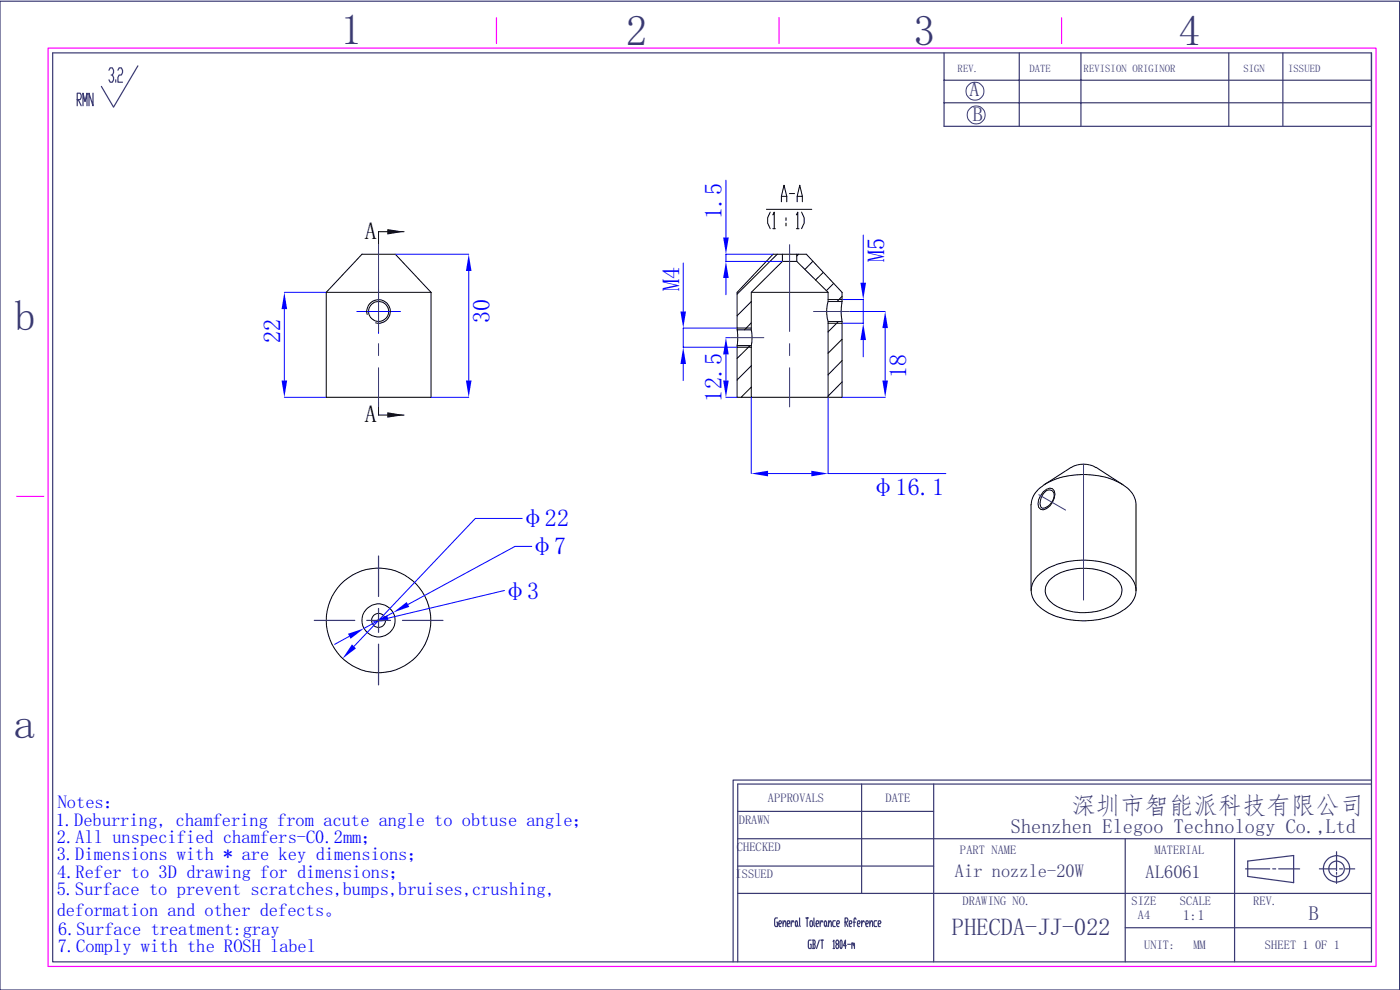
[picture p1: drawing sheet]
<svg xmlns="http://www.w3.org/2000/svg" width="297mm" height="210mm" viewBox="0 0 297 210" stroke-linecap="round" stroke-linejoin="round" font-family="sans-serif">
<g fill="none" stroke="#393972" stroke-width=".25">
<path d="M0 .3h296.9v209.7h-296.9zM11.2 11.2h279.8v192.8h-279.8zM19.7 19.8v2.6l-.8-2.6v2.6M23.1 14.9l.3-.5h.4l.3 .5v.5l-.3 .5h-.2M23.8 15.9l.3 .5v.5l-.3 .5h-.4l-.3-.5M24.6 16.9v.5M25 14.9l.3-.5h.4l.3 .5v.5l-.3 .5h-.4l-.3 .5v1h1M29.3 14l-5.2 8.7-2.6-4.4M200.3 11.2v15.6h90.7v-15.6M200.3 17h90.7M216.2 11.2v15.6M229.3 11.2v15.6"/>
<path d="M260.7 11.3v15.5M272.2 11.2v15.5M16.4 21.1h.6l.2-.4v-.5l-.2-.4h-.6v2.6M16.6 21.1l.6 1.3M17.6 22.4v-2.6l.4 1.7 .5-1.7v2.6M200.3 21.8h90.7M156.5 177.9h134.5M156.5 172.1h41.6M182.8 166.3v23.2M198.1 166.3v37.7M238.7 177.9v26.1M261.9 177.9v26.1"/>
<path d="M291 166.3h-134.5v37.7M291 165.5h-135.5v38.5M156.5 189.5h134.5M156.5 183.7h41.6M164.9 194.7h-.4l-.2 .3v1.3l.2 .3h.4v-1h-.1M165.2 196h.5l.1-.4-.1-.3h-.3l-.2 .3v.7l.2 .3h.3M166.1 196l.4-.7 .2 .3v1M166.1 195.3v1.3M167 196h.4l.2-.4-.2-.3h-.3l-.1 .3 .1 1h.3M167.9 195.3v1.3M168.4 195.6l-.1-.3h-.2l-.2 .7M168.9 195.3h.1l.2 .3-.2 1h-.1l-.2-.3z"/>
<path d="M169.2 196.3l.1 .3M169.6 194.7l.2 1.9M170.9 194.7h.6M171.2 194.7v1.9M172 195.3h.3l.1 .3-.1 1h-.3l-.2-.3zM172.1 199.4h-.5l-.1 .3 .1 1.5h.5v-.9h-.2M172.4 199.4h.4l.1 .3-.1 .6M172.5 199.4v1.8M172.7 194.7v1.6l.1 .3M173.1 196h.5l.1-.4-.1-.3h-.3l-.2 .3 .2 1h.3M173.8 199.4l-.6 1.8M174 195.3v1.3"/>
<path d="M174.1 199.4h.6M174.4 199.4v1.8M174.6 195.6l-.1-.3h-.2l-.3 .7M175 195.3l.3 .3v.7l-.1 .3-.3-.3v-.7zM175.3 196.3l.2 .3M175.8 196l.4-.7 .2 .3v1M175.8 195.3v1.3M176.7 199.7l.2-.3v1.8M177.2 195.3h-.4l-.1 .3 .1 1h.4M177.5 196h.5l.1-.4-.1-.3h-.3l-.2 .3v.7l.2 .3h.3M178.4 199.4h.1l.1 .3-.1 1.5h-.1l-.2-.3zM179.3 195.6h.4l.2-.3-.2-.6h-.4v1.9"/>
<path d="M179.4 195.6l.5 1M180.2 196h.4l.1-.4-.1-.3h-.3l-.1 .3 .1 1h.3M181 195.6h.5M181.6 195l-.1-.3h-.2l-.1 .3v1.6M181.9 196h.4l.2-.4-.2-.3h-.2l-.2 .3v.7l.2 .3h.2M182.8 195.3v1.3M183.4 195.6l-.3-.3-.3 .7M183.7 196h.4l.1-.4-.1-.3h-.3l-.1 .3 .1 1h.3M184.5 196l.3-.7h.2l.1 1.3M184.5 195.3v1.3M186 195.3h-.5l-.1 .3 .1 1h.5M186.3 196h.4l.2-.4-.2-.3h-.3l-.1 .3 .1 1h.3"/>
<path d="M238.7 196.8h52.3M264.2 184.3h5.2M264.7 182.7l9.7-1.2v5.7l-9.7-1.3zM270 184.3h.6M271.3 184.3h4.4M279.9 184.3h3.6M283.5 180.7v4M283.5 185.1v.4M283.5 185.8v1.6M284.2 184.3h.6M285.5 184.3h1.9M172.5 200.3h.3l.1 .6-.1 .3h-.4"/>
<path d="M176.7 201.2h.3M177.8 200.3l.1 .3-.1 .6h-.3l-.2-.3 .2-.6h.3l.1-.3-.1-.6h-.3l-.2 .3 .2 .6M179.5 200.6h-.6l.5-1.2v1.8M179.8 200.3h.6M180.7 200.3l.1-.3 .2 .6M180.7 200v1.2M181 200.3l.1-.3 .2 1.2"/>
<circle cx="283.5" cy="184.3" r="2.8"/>
<circle cx="283.6" cy="184.3" r="1.64"/>
</g>
<path d="M10.2 10.2h281.7v194.8h-281.7zM105.3 3.8v5.4M165.3 3.8v5.4M225.2 3.8v5.4M3.5 105.3h5.8" fill="none" stroke="#f0f" stroke-width=".25"/>
<g fill="none" stroke="#393972" stroke-width=".21">
<circle cx="206.8" cy="19.3" r="1.91"/>
<circle cx="207.1" cy="24.4" r="1.91"/>
</g>
<g fill="none" stroke="#000" stroke-width=".21">
<path d="M69.2 62h22.2M69.2 62v22.3h22.2v-22.3M69.2 62l7.6-8.1h7.1l7.5 8.1"/>
<circle cx="80.3" cy="66" r="2.13"/>
</g>
<path d="M83.9 53.9h15.5M99.4 57.5v23.2M91.5 84.3h7.9" fill="none" stroke="#00f" stroke-width=".21"/>
<g fill="#00f">
<path d="M98.8 80.7h1.2l-.6 3.6z"/>
<path d="M99.4 53.9l.6 3.6h-1.2z"/>
</g>
<path d="M60.3 62h8.8M60.3 65.6v15.1M60.3 84.3h8.8" fill="none" stroke="#00f" stroke-width=".21"/>
<g fill="#00f">
<path d="M59.7 80.7h1.2l-.6 3.6z"/>
<path d="M60.3 62l.6 3.6h-1.2z"/>
</g>
<path d="M80.3 61.4v4.7h-4.6M85 66.1h-4.7v4.6M110.8 110h-10l-25.7 27.1" fill="none" stroke="#00f" stroke-width=".21"/>
<g fill="none" stroke="#000" stroke-width=".21">
<path d="M85.7 49.1h-5.4v2.8M77.9 66.7a2.5 2.5 0 0 1 2.2-3.1 2.5 2.5 0 0 1 2.7 2.7 2.5 2.5 0 0 1-3.1 2.2M80.3 85.3v2.8h5.4"/>
<circle cx="80.3" cy="131.6" r="1.49"/>
<circle cx="80.3" cy="131.6" r="11.1"/>
<circle cx="80.3" cy="131.6" r="3.5"/>
</g>
<path d="M82.2 48.6l3.5 .5-3.5 .6zM82.2 87.5l3.5 .6-3.5 .5z" fill="#000"/>
<path d="M80.3 51.9v18.4M80.3 72.9v2.5M80.3 78v8.3" fill="none" stroke="#393972" stroke-width=".21"/>
<path d="M74.7 136.7l.8 .8-2.8 2.2z" fill="#00f"/>
<path d="M112.8 115.9h-3.5l-22.7 12.3M74.1 135l-3.1 1.7M83.4 129.9l-6.2 3.4" fill="none" stroke="#00f" stroke-width=".21"/>
<g fill="#00f">
<path d="M73.8 134.5l3.4-1.2-2.8 2.2z"/>
<path d="M83.4 129.9l2.9-2.2 .5 1z"/>
</g>
<path d="M107 125.3l-24.7 5.8" fill="none" stroke="#00f" stroke-width=".21"/>
<path d="M78.9 132l3.3-1.4 .2 1.1z" fill="#00f"/>
<path d="M80.3 117.9v8.6M66.7 131.6h8.6M80.3 129.1v2.5h-2.5M80.3 136.7v8.6M82.8 131.6h-2.5v2.6M85.4 131.6h8.6" fill="none" stroke="#393972" stroke-width=".25"/>
<g fill="none" stroke="#000" stroke-width=".21">
<path d="M164.9 53.9l-8.5 8.5M166 55.5v-1.6h-2l-7.6 8.1v8l.1 1-.1 13.3h3M166 53.9h3v1.6M169 53.9h2.1l7.5 8.1v2M169.4 53.9l-.4 .4M172.5 55.4l-1.7 1.8M174.7 57.8l-1.7 1.6M156.4 73.3h3M156.4 70h3M159.1 73.3l-2.7 2.7M159.4 77.6l-3 3M159.4 64l-3 3"/>
<path d="M159.4 68.5l-1.5 1.5M159.4 62h16.3v2h2.9l-.2 2.1 .2 2.1h-2.9v16.1h-16.3v-11l.2-1.7-.2-1.5zM159.4 62l6.6-6.5h3l6.7 6.5M175.7 64a7.7 7.7 0 0 0 0 4.2M176.9 60.1l-1.6 1.6M177.9 68.2l-2.2 2.2M178.6 62.9l-1 1.1M178.6 72l-2.9 2.9M178.6 76.5l-2.9 3M178.6 68.2v16.1h-2.9M159.4 82.1l-2.2 2.2M178.6 81l-2.9 3"/>
<path d="M227.2 99.2a5.1 5.1 0 0 1 5.3 0M227.2 99.1l-5.7 3.7M232.5 99.1l5.7 3.7M221.3 104.4l.7-.6 .7-.3 .6 .2 .3 .4a3.5 3.5 0 0 1-2.3 4.1l-.5-.2a2.15 2.15 0 0 1 0-2.9zM221.4 104.6a1.2 1.2 0 0 1 1.7-.5 1.2 1.2 0 0 1 .4 1.7 2.59 2.59 0 0 1-2.5 1.9 2.62 2.62 0 0 1 .4-3.1zM218.7 125.3v-18.2a5.4 5.4 0 0 1 2.8-4.3 17.2 17.2 0 0 1 16.7 0 5.1 5.1 0 0 1 2.8 4.3v18.2M220.3 122a14.9 14.9 0 0 1 11.3-3.1 12.2 12.2 0 0 1 8.5 3.8 4.4 4.4 0 0 1-1.4 6.5 16.9 16.9 0 0 1-13.9 1.8 8.2 8.2 0 0 1-5.9-4.7 4.3 4.3 0 0 1 1.4-4.3zM222.8 122.9a11.1 11.1 0 0 1 8.8-2.2 7.7 7.7 0 0 1 6.2 3.4 3.4 3.4 0 0 1-1.7 4.3 12.2 12.2 0 0 1-13-.6 3.1 3.1 0 0 1-.3-4.9z"/>
</g>
<path d="M229.9 98.5v28.8M220.4 104.9l5.7 3.3" fill="none" stroke="#393972" stroke-width=".21"/>
<path d="M154 38.2v12.2M154 59v3.5M163.9 53.9h-9.9v1.6h11.9" fill="none" stroke="#00f" stroke-width=".21"/>
<g fill="#00f">
<path d="M154 55.5l.6 3.5h-1.2z"/>
<path d="M153.4 50.4h1.2l-.6 3.5z"/>
</g>
<path d="M144.9 55.8v10.3M144.9 77.2v3.5M156.3 69.6h-11.4v4.1h11.4" fill="none" stroke="#00f" stroke-width=".21"/>
<g fill="#00f">
<path d="M144.9 73.7l.6 3.5h-1.1z"/>
<path d="M144.4 66.1h1.1l-.6 3.5z"/>
</g>
<path d="M183.1 49.9v10.1M178.7 63.5h4.4v5.1h-4.4M183.1 72.1v3.6" fill="none" stroke="#00f" stroke-width=".21"/>
<g fill="#00f">
<path d="M183.1 68.6l.6 3.5h-1.2z"/>
<path d="M182.5 60h1.2l-.6 3.5z"/>
</g>
<path d="M154 71.6h.9M154 75.2v5.5M154 84.3h2.3" fill="none" stroke="#00f" stroke-width=".21"/>
<g fill="#00f">
<path d="M154 71.6l.6 3.6h-1.2z"/>
<path d="M153.4 80.7h1.2l-.6 3.6z"/>
</g>
<path d="M180.2 66.1h7.6M187.8 69.6v11.1M178.7 84.3h9.1" fill="none" stroke="#00f" stroke-width=".21"/>
<g fill="#00f">
<path d="M187.8 66.1l.6 3.5h-1.2z"/>
<path d="M187.2 80.7h1.2l-.6 3.6z"/>
</g>
<path d="M159.4 84.3v16.2M175.7 84.3v16.2h25M162.9 100.5h9.2" fill="none" stroke="#00f" stroke-width=".21"/>
<g fill="#00f">
<path d="M159.4 100.5l3.5-.6v1.1z"/>
<path d="M172.1 99.9l3.6 .6-3.6 .5z"/>
</g>
<g fill="none" stroke="#000" stroke-width=".21">
<path d="M162.6 44.4h9.6M163.4 45l-.5 1.2v1.1l.5 1.2M164 45.6l.3-.6v3.5M164 48.5h.5M165.8 42.8v-1.1l.5-2.4 .6 2.4v1.1M165.8 41.7h1.1M166.8 46.2v.6M166.8 47.3v.6M167.5 41.1h1.1M169 45.6l.2-.6v3.5M169 48.5h.5M169.1 42.8v-1.1l.6-2.4 .5 2.4v1.1"/>
<path d="M169.1 41.7h1.1M170.1 45l.5 1.2v1.1l-.5 1.2M156.4 69.6h3M156.4 73.7h3M175.7 68.6h2.9M175.7 63.5h2.9"/>
</g>
<path d="M167.5 51.9v18.4M155 71.6h7.1M167.5 72.9v2.5M167.5 78v8.3M172.6 66.1h7.6" fill="none" stroke="#393972" stroke-width=".21"/>
<g font-size="9.1" fill="#393972">
<text x="72.3" y="9.2">1</text>
<text x="132.9" y="9.5">2</text>
<text x="193.8" y="9.5">3</text>
<text x="250.1" y="9.5">4</text>
<text x="3.1" y="69.9">b</text>
<text x="3" y="156.5">a</text>
</g>
<g font-size="5.2" fill="#00f">
<text x="153" y="46.5" transform="rotate(-90 153 46.5)">1.5</text>
<text x="187.6" y="55.6" transform="rotate(-90 187.6 55.6)">M5</text>
<text x="144.1" y="61.7" transform="rotate(-90 144.1 61.7)">M4</text>
<text x="103.9" y="68.6" transform="rotate(-90 103.9 68.6)">30</text>
<text x="59.4" y="72.8" transform="rotate(-90 59.4 72.8)">22</text>
<text x="192.2" y="80.2" transform="rotate(-90 192.2 80.2)">18</text>
<text x="153" y="85.2" transform="rotate(-90 153 85.2)">12.5</text>
<text x="184.8" y="104.9">φ16.1</text>
<text x="110.5" y="111.7">φ22</text>
<text x="112.4" y="117.6">φ7</text>
<text x="106.6" y="127">φ3</text>
</g>
<g font-size="5.2">
<text x="77.4" y="50.6">A</text>
<text x="77.4" y="89.5">A</text>
</g>
<g font-size="5.2" fill="#393972">
<text x="227.3" y="172.8">深圳市智能派科技有限公司</text>
<text x="202" y="198.3">PHECDA-JJ-022</text>
</g>
<g font-size="4.3" fill="#393972">
<text x="205.7" y="20.4">A</text>
<text x="206.4" y="25.7">B</text>
<text x="214.5" y="176.7">Shenzhen Elegoo Technology Co.,Ltd</text>
<text x="277.7" y="195.1">B</text>
</g>
<g font-size="3.9" fill="#00f">
<text x="12.2" y="171.4">Notes：</text>
<text x="11.8" y="175.2">1.Deburring, chamfering from acute angle to obtuse angle；</text>
<text x="12.1" y="178.9">2.All unspecified chamfers-C0.2mm；</text>
<text x="12" y="182.5">3.Dimensions with * are key dimensions；</text>
<text x="12" y="189.9">5.Surface to prevent scratches,bumps,bruises,crushing,</text>
<text x="12.1" y="186.2">4.Refer to 3D drawing for dimensions；</text>
<text x="12" y="194.4">deformation and other defects。</text>
<text x="12.2" y="202">7.Comply with the ROSH label</text>
<text x="12.3" y="198.3">6.Surface treatment:gray</text>
</g>
<g font-size="3.9" fill="#393972">
<text x="202.6" y="186.1">Air nozzle-20W</text>
<text x="243" y="186.2">AL6061</text>
</g>
<text font-size="3.1" fill="#393972" x="250.9" y="195.2">1:1</text>
<g font-size="2.7" fill="#393972">
<text x="162.9" y="170.1">APPROVALS</text>
<text x="187.8" y="170.1">DATE</text>
<text x="156.7" y="174.9">DRAWN</text>
<text x="156.3" y="180.5">CHECKED</text>
<text x="203.7" y="181.1">PART NAME</text>
<text x="244.9" y="181.1">MATERIAL</text>
<text x="156" y="186.2">ISSUED</text>
<text x="204.2" y="191.9">DRAWING NO.</text>
<text x="240" y="191.9">SIZE</text>
<text x="250.3" y="191.9">SCALE</text>
<text x="265.9" y="191.9">REV.</text>
<text x="241.4" y="195">A4</text>
<text x="242.7" y="201.2">UNIT:</text>
<text x="253.2" y="201.2">MM</text>
<text x="268.3" y="201.2">SHEET 1 0F 1</text>
</g>
<g font-size="2.3" fill="#393972">
<text x="203.2" y="15.2">REV.</text>
<text x="218.4" y="15.2">DATE</text>
<text x="229.9" y="15.2">REVISION ORIGINOR</text>
<text x="263.8" y="15.2">SIGN</text>
<text x="273.3" y="15.2">ISSUED</text>
</g>
</svg>
